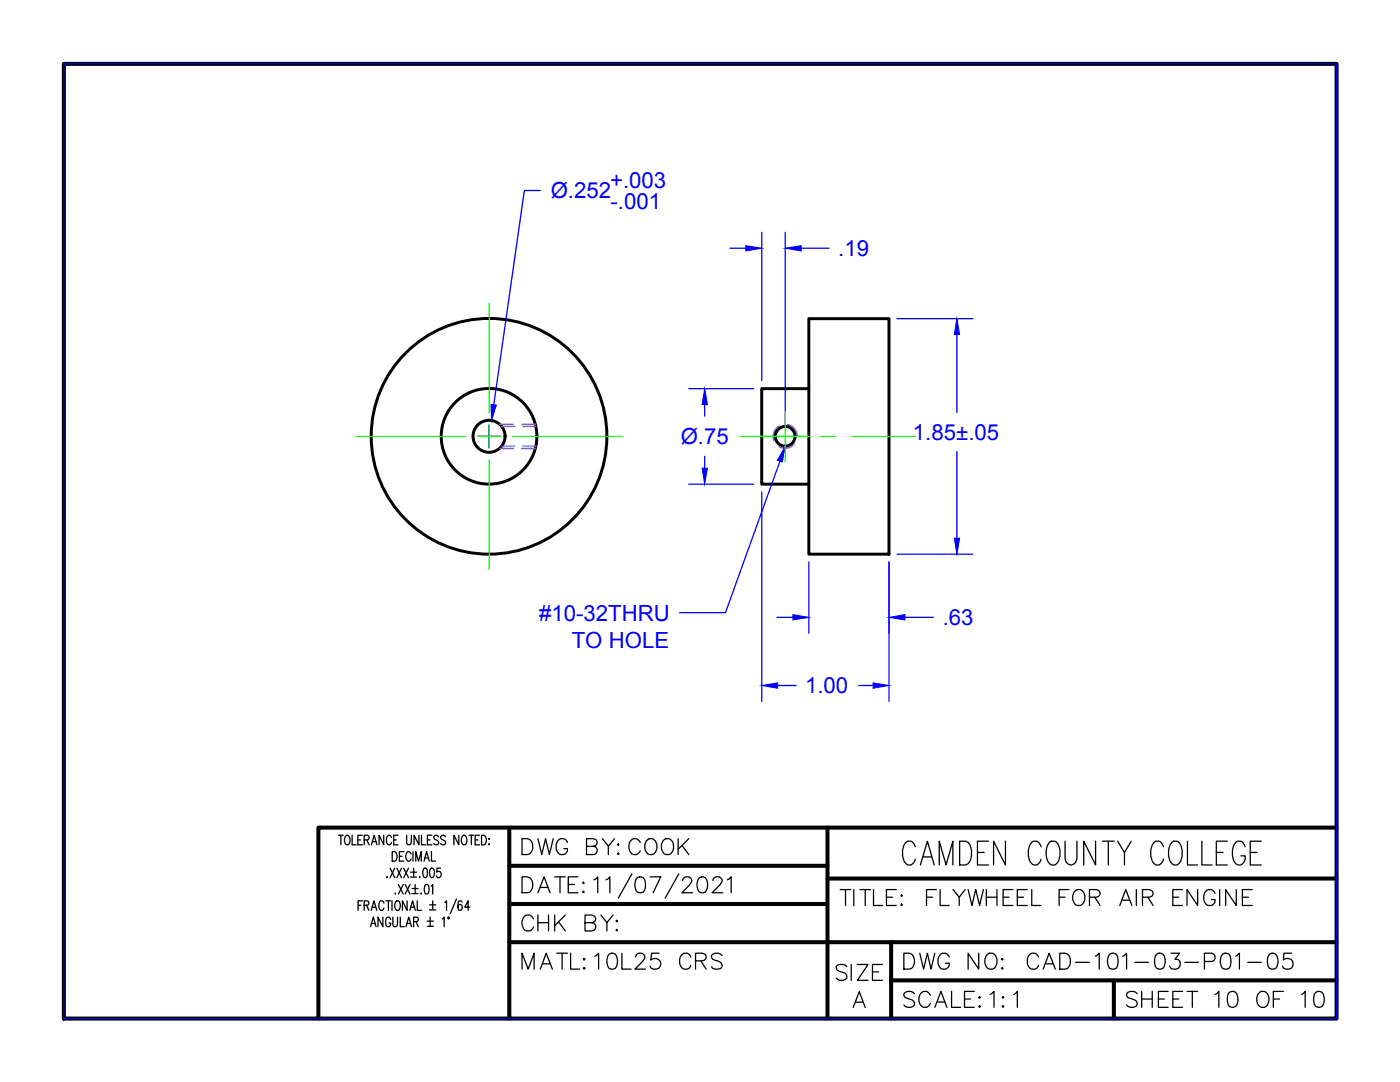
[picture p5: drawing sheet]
<svg xmlns="http://www.w3.org/2000/svg" width="279mm" height="216mm" viewBox="0 0 279 216" stroke-linecap="round" stroke-linejoin="round" font-family="sans-serif">
<!-- layer: OBJECT -->
<g fill="none" stroke="#000" stroke-width=".59">
<path d="M161.4 63.6h16v47h-16zM161.4 77.6h-9.4v19h9.4"/>
<circle cx="97.6" cy="87.1" r="23.5"/>
<circle cx="97.6" cy="87.1" r="9.5"/>
<circle cx="97.6" cy="87.1" r="3.2"/>
<circle cx="156.7" cy="87.1" r="1.97"/>
</g>
<!-- layer: HIDDEN -->
<path d="M99.7 84.7h2.8M99.7 89.5h2.8M100.2 85.1h2.5M100.2 89h2.5M104.1 84.7h2.7M104.1 89.5h2.7M104.4 85.1h2.5M104.4 89h2.5M155.5 85a2.37 2.37 0 0 0-1 2.9M157.1 84.7a2.36 2.36 0 0 1 2 2.4M158.6 88.6a2.42 2.42 0 0 1-3.1 .6" fill="none" stroke="#f0f" stroke-width=".3"/>
<!-- layer: DIMENSIONS -->
<g fill="none" stroke="#00f" stroke-width=".25">
<path d="M107.8 38h-3.2l-6 42.7M145.7 49.5h3.1M152 46.4v29.5M156.7 46.4v39.1M159.9 49.5h5.5M137.5 77.6h12.9M179 63.6h15.1M191 66.8v15.5M95.3 87.1h4.6M97.6 84.8v4.6M137.5 96.6h12.9M140.6 80.7v2.4"/>
<path d="M140.6 91.1v2.3M152 98.2v41.8M155.7 92l-10.9 30.3h-9.2M191 90.1v17.3M161.4 112.1v14.3M177.4 112.1v27.9M179 110.6h15.1M155.1 123.2h3.1M155.2 136.8h3.7M171.4 136.8h2.8M180.6 123.2h5.7"/>
</g>
<g fill="#00f" stroke="#00f" stroke-width=".2">
<path d="M191 63.6l.5 3.2h-1z"/>
<path d="M190.5 107.4h1l-.5 3.2z"/>
<path d="M174.2 136.3l3.2 .5-3.2 .5z"/>
<path d="M152 136.8l3.2-.5v1z"/>
<path d="M158.2 122.6l3.2 .6-3.2 .5z"/>
<path d="M177.4 123.2l3.2-.6v1.1z"/>
<path d="M98 80.7l1.1 .1-1 3.1z"/>
<path d="M140.6 77.6l.6 3.1h-1.1z"/>
<path d="M140.1 93.4h1.1l-.6 3.2z"/>
<path d="M156.7 89l-.6 3.2-.9-.3z"/>
<path d="M148.8 49l3.2 .5-3.2 .6z"/>
<path d="M156.7 49.5l3.2-.5v1.1z"/>
</g>
<!-- layer: CENTER -->
<path d="M97.6 60.5v21.9M71.1 87.1h21.8M95.3 87.1h4.7M97.6 84.7v4.7M97.6 91.8v21.8M102.3 87.1h21.9M147.8 87.1h14M156.7 82v4.7M156.7 86.9v.3M156.7 87.5v4.6M163.7 87.1h3.1M170 87.1h12.7" fill="none" stroke="#0f0" stroke-width=".25"/>
<!-- layer: BORDER -->
<path d="M12.7 12.7h254v190.5h-254z" fill="none" stroke="#000" stroke-width=".8"/>
<!-- layer: TITLE BLOCK -->
<path d="M101.6 165.1v38.1M101.6 172.8h63.5M165.1 165.1v38.1M165.1 175.3h101.6M266.7 165.1h-203.2v38.1M101.6 188h165.1M101.6 180.4h63.5M177.8 188v15.2M177.8 195.6h88.9" fill="none" stroke="#000" stroke-width=".8"/>
<!-- layer: TITLE TEXT -->
<g fill="none" stroke="#000" stroke-width=".25">
<path d="M67.5 166.7h1M68 166.7v1.9M68.9 167l.3-.3h.2a1.25 1.25 0 0 1 0 1.9 1.02 1.02 0 0 1-.5-1.6zM70.3 166.7v1.9h.8M71.4 167.6h.6M72.3 166.7h-.9v1.9h.9M72.3 179.7h-.8v2M72.7 167.6l.8-.1 .2-.3-.2-.4-.8-.1v1.9M73.2 167.6l.5 1M74.1 168.6l.6-1.9 .5 1.9M74.3 167.9h.7M76.6 166.7v1.9l-1-1.9v1.9"/>
<path d="M77 179.7h1M77.2 174.9v.2l.1-.1M77.5 179.7v2M77.9 173.2l.9 1.9M78.1 167.1l-.3-.4a1.03 1.03 0 0 0-.5 1.6 .47 .47 0 0 0 .5 .3 .47 .47 0 0 0 .3-.5M78.2 179.7v2M78.3 169.9a1.03 1.03 0 0 1 1 .7 1.03 1.03 0 0 1-.3 1.1l-.7 .1zM78.6 167.6h.5M78.8 173.2l-.9 1.9M78.9 178.2l-.1 .1h.2M79.2 173.2l.9 1.9M79.4 166.7h-.8v1.9h.8"/>
<path d="M79.5 176.5l1 1.9M79.7 170.9h.6M80.1 173.2l-.9 1.9M80.5 176.5l-1 1.9M80.6 173.2l.9 1.9M80.6 169.9h-.9v1.9h.9M80.9 176.5l.9 1.9M81.2 166.7v1.4a.47 .47 0 0 0 .4 .5 .47 .47 0 0 0 .5-.5v-1.4M81.2 179.7v2l-.9-2v2M81.5 173.2l-.9 1.9M81.8 176.5l-.9 1.9M81.9 174h1.2"/>
<path d="M81.9 175h1.2M82 170.4l-.3-.5h-.3a1.25 1.25 0 0 0 0 1.9 .52 .52 0 0 0 .6-.4M82.2 177.3h1.2M82.2 178.3h1.2M82.4 169.9v1.9M82.6 173.2v1.6M82.8 176.5v1.6M83 171.8v-1.9l.5 1.9 .6-1.9v1.9M83.3 179.7v2h.8M83.6 166.7v1.9l-1-1.9v1.9M83.8 174.9v.2v-.1M84.1 178.2l-.1 .1h.1"/>
<path d="M84.1 166.7v1.9h.9M84.6 173.3l.3-.1a.85 .85 0 0 1 .4 1.1l-.2 .7-.3 .1a1.46 1.46 0 0 1-.2-1.8zM84.6 171.8l.5-1.9 .6 1.9M84.8 171.2h.7M84.9 176.6l.3-.1a1.1 1.1 0 0 1 .4 1.5l-.2 .3-.3 .1a1.21 1.21 0 0 1-.3-1.6zM85.3 167.6h.6M85.9 173.3l.4-.1a1.27 1.27 0 0 1 0 1.9h-.2a1.46 1.46 0 0 1-.2-1.8zM86 176.8l.4-.3v1.9M86.1 169.9v1.9h.8M86.2 166.7h-.9v1.9h.9M86.4 179.7v1.7M87.5 167a.53 .53 0 0 0-.4-.4 .53 .53 0 0 0-.5 .4l.1 .4 .7 .4a.46 .46 0 0 1 .1 .4 .46 .46 0 0 1-.3 .4h-.3l-.3-.3"/>
<path d="M87.9 173.2h-.7v.8a.58 .58 0 0 1 .9 .5 .58 .58 0 0 1-.9 .5l-.1-.2M88.9 167a.53 .53 0 0 0-.5-.4 .53 .53 0 0 0-.5 .4l.2 .4 .7 .4 .1 .5a.57 .57 0 0 1-1 0M91.1 179.4l-1.2 2.9M91.6 166.7v1.9l-1-1.9v1.9M92.4 166.8l.1-.1a.92 .92 0 0 1 .6 1.4 .47 .47 0 0 1-.5 .5 .47 .47 0 0 1-.4-.5l-.1-.7zM93.6 166.7h.9M94.1 166.7v1.9M94.8 167.6h.6M95.7 166.7h-.9v1.9h.9M96.1 166.7a1.03 1.03 0 0 1 1 .6 1.03 1.03 0 0 1-.3 1.2l-.7 .1zM97.5 168.5h.2zM97.6 167.3v.2z"/>
<path d="M104.2 175h1a1.8 1.8 0 0 1 .5 3l-1.5 .1zM107.4 178.1l1.2-3.1 1.2 3.1M107.8 177.1h1.5M110.7 175h2.1M111.8 175v3.1M113.4 176.5h1.2M115.4 175h-2v3.1h2M116.4 176l.2 .2-.2 .1-.1-.1zM116.4 177.8l.2 .2-.2 .1-.1-.1zM118.5 175.6l.4-.2 .4-.4v3.1M120.9 175.6l.4-.2 .4-.4v3.1M126.1 174.4l-2.7 4.8"/>
<path d="M127.2 175.1a1.03 1.03 0 0 1 1.5 .5 2.76 2.76 0 0 1-.3 2.4 1.05 1.05 0 0 1-1.5-.5 2.48 2.48 0 0 1 .3-2.4zM129.8 175h2.1l-1.6 3.1M135.5 174.4l-2.7 4.8M136.2 175.7a.84 .84 0 0 1 .6-.7h.7a.79 .79 0 0 1 .4 1.2l-1.8 1.9h2.1M139.6 175.1a.98 .98 0 0 1 1.5 .5 2.58 2.58 0 0 1-.3 2.4 1.03 1.03 0 0 1-1.5-.5 2.48 2.48 0 0 1 .3-2.4zM142.3 175.7a.84 .84 0 0 1 .6-.7h.6a.79 .79 0 0 1 .4 1.2l-1.8 1.9h2.1M145.2 175.6l.7-.6v3.1M71.5 180.6h.5M72.7 180.6h.8l.1-.3-.1-.5-.8-.1v2M73.2 180.6l.4 1.1M74 184.9l.5-1.9 .6 1.9M74.1 181.7l.5-2 .6 2"/>
<path d="M74.2 184.3h.6M74.3 181h.7M76.4 183v1.9l-1-1.9v1.9M76.6 180.2a.49 .49 0 0 0-.7-.4 1.39 1.39 0 0 0 .1 1.9 .52 .52 0 0 0 .6-.5M78 183.5a.49 .49 0 0 0-.8-.4 1.39 1.39 0 0 0 .1 1.8 .55 .55 0 0 0 .7-.7h-.4M78.4 183v1.7a.44 .44 0 0 0 .4 .2 .44 .44 0 0 0 .4-.2l.1-1.7M78.9 180a.47 .47 0 0 1 .5-.3 .47 .47 0 0 1 .4 .5v1a.45 .45 0 0 1-.2 .4 .45 .45 0 0 1-.5 0l-.3-.7zM79.9 183v1.9h.8M81 184.9l.6-1.9 .5 1.9M81.2 184.3h.7M81.8 181.7l.5-2 .6 2M82 181h.7"/>
<path d="M82.6 183.9l.8-.1 .1-.2-.1-.5-.8-.1v1.9M83 183.9l.5 1M85.3 183.8h1.2M85.3 184.8h1.2M85.7 180.6h1.3M85.7 181.6h1.3M85.9 183v1.7M88.3 183.4l.3-.4v1.9M88.8 180.1l.3-.4v2M89.4 183h.2l-.1 .3zM92.2 180a.4 .4 0 0 0-.6-.2l-.2 .8 .2 1a.57 .57 0 0 0 .7-.4 .57 .57 0 0 0-.4-.7l-.3 .1-.2 .4M93.8 181h-1l.6-1.3v2"/>
<path d="M170.7 200h1.6M170.3 201l1.2-3.1 1.2 3.1"/>
</g>
<!-- layer: DIMENSIONS -->
<path d="M12.7 12.7h254v190.5h-254z" fill="none" stroke="#00f" stroke-width=".2"/>
<text font-size="8.8" x="179.2" y="173.9">CAMDEN COUNTY COLLEGE</text>
<g font-size="6.6">
<text x="103.4" y="171.8">DWG BY:COOK</text>
<text x="166.9" y="182">TITLE: FLYWHEEL FOR AIR ENGINE</text>
<text x="103.4" y="187">CHK BY:</text>
<text x="103.4" y="194.7">MATL:10L25 CRS</text>
<text x="166.2" y="196.8">SIZE</text>
<text x="179.6" y="194.7">DWG NO: CAD-101-03-P01-05</text>
<text x="179.6" y="202.1">SCALE:1:1</text>
<text x="224" y="202.1">SHEET 10 OF 10</text>
</g>
<g font-size="4.4" fill="#00f">
<text x="109.9" y="39.5">Ø.252</text>
<text x="121.8" y="37.4">+.003</text>
<text x="121.8" y="41.7">-.001</text>
<text x="167.3" y="51.1">.19</text>
<text x="135.8" y="88.6">Ø.75</text>
<text x="182.2" y="87.8">1.85±.05</text>
<text x="107.6" y="123.9">#10-32THRU</text>
<text x="188.1" y="124.8">.63</text>
<text x="114.1" y="129.2">TO HOLE</text>
<text x="160.7" y="138.3">1.00</text>
</g>
</svg>
